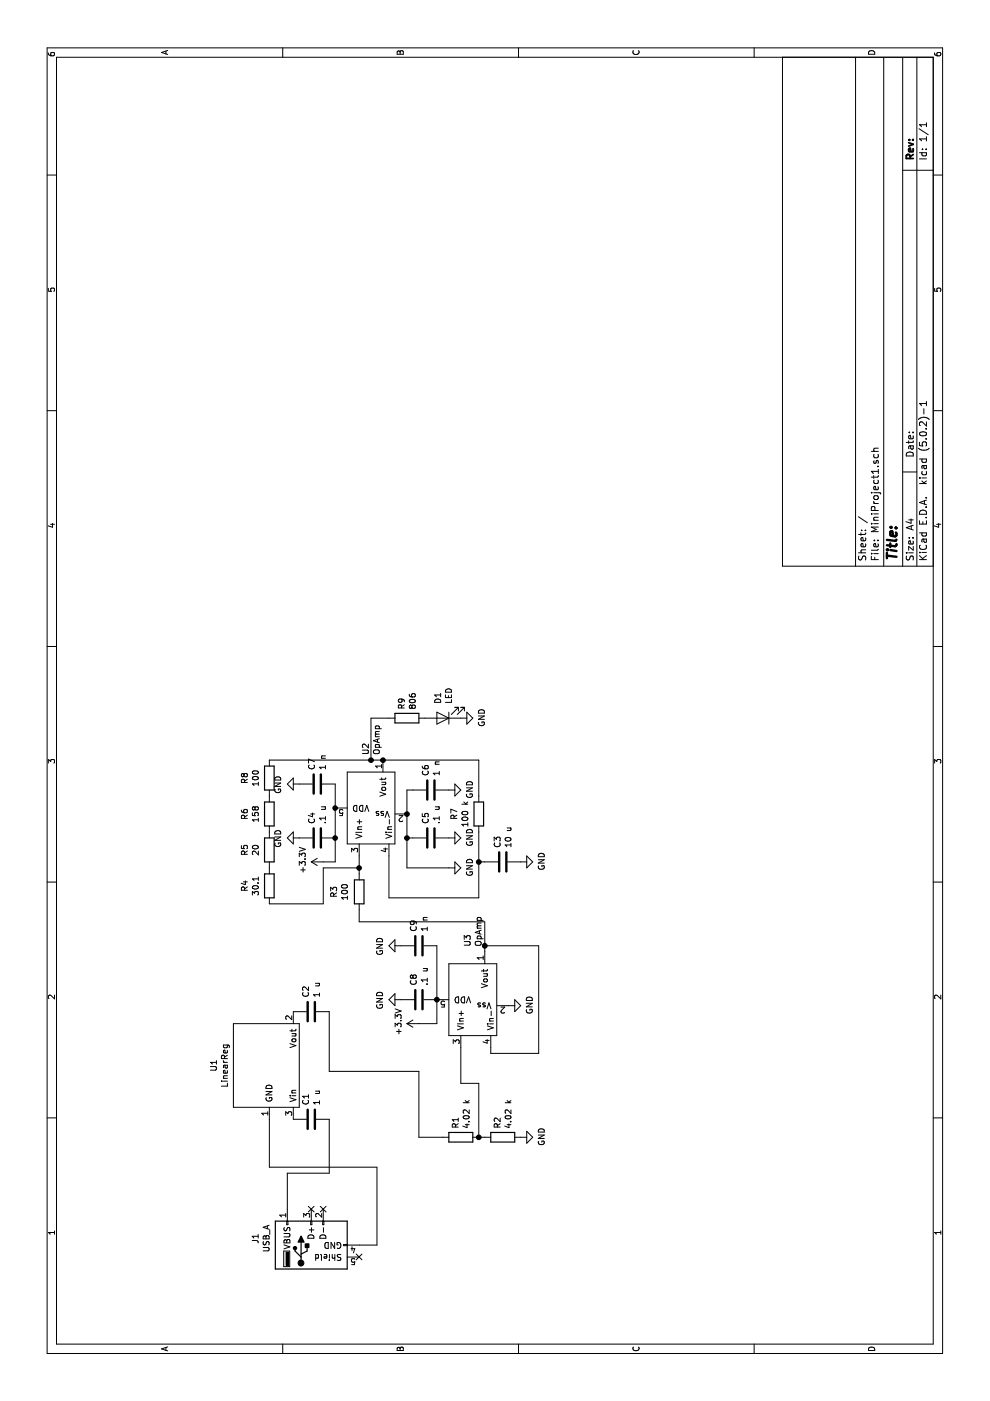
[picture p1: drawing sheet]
EESchema Schematic File Version 4
LIBS:MiniProject1-cache
EELAYER 26 0
EELAYER END
$Descr A4 11693 8268
encoding utf-8
Sheet 1 1
Title ""
Date ""
Rev ""
Comp ""
Comment1 ""
Comment2 ""
Comment3 ""
Comment4 ""
$EndDescr
$Comp
L Device:LED D1
U 1 1
P 5700 3700
F 0 "D1" V 5738 3583 50  0000 R CNN
F 1 "LED" V 5647 3583 50  0000 R CNN
F 2 "LED_SMD:LED_0805_2012Metric" H 5700 3700 50  0001 C CNN
F 3 "~" H 5700 3700 50  0001 C CNN
	1    5700 3700
	0    -1   -1   0   
$EndComp
$Comp
L Device:R R9
U 1 1
P 5700 3400
F 0 "R9" H 5770 3446 50  0000 L CNN
F 1 "806" H 5770 3355 50  0000 L CNN
F 2 "Resistor_SMD:R_0603_1608Metric" V 5630 3400 50  0001 C CNN
F 3 "~" H 5700 3400 50  0001 C CNN
	1    5700 3400
	1    0    0    -1  
$EndComp
Wire Wire Line
	5700 3100 5700 3250
$Comp
L Device:R R6
U 1 1
P 4900 2250
F 0 "R6" V 4693 2250 50  0000 C CNN
F 1 "158" V 4784 2250 50  0000 C CNN
F 2 "Resistor_SMD:R_0603_1608Metric" V 4830 2250 50  0001 C CNN
F 3 "~" H 4900 2250 50  0001 C CNN
	1    4900 2250
	0    1    1    0   
$EndComp
$Comp
L Device:R R7
U 1 1
P 4900 4000
F 0 "R7" V 4693 4000 50  0000 C CNN
F 1 "100 k" V 4784 4000 50  0000 C CNN
F 2 "Resistor_SMD:R_0603_1608Metric" V 4830 4000 50  0001 C CNN
F 3 "~" H 4900 4000 50  0001 C CNN
	1    4900 4000
	0    1    1    0   
$EndComp
$Comp
L Device:R R3
U 1 1
P 4250 3000
F 0 "R3" V 4457 3000 50  0000 C CNN
F 1 "100" V 4366 3000 50  0000 C CNN
F 2 "Resistor_SMD:R_0603_1608Metric" V 4180 3000 50  0001 C CNN
F 3 "~" H 4250 3000 50  0001 C CNN
	1    4250 3000
	0    -1   -1   0   
$EndComp
$Comp
L Device:C C3
U 1 1
P 4500 4200
F 0 "C3" H 4615 4246 50  0000 L CNN
F 1 "10 u" H 4615 4155 50  0000 L CNN
F 2 "Capacitor_SMD:C_0805_2012Metric" H 4538 4050 50  0001 C CNN
F 3 "~" H 4500 4200 50  0001 C CNN
	1    4500 4200
	1    0    0    -1  
$EndComp
Connection ~ 5350 3100
Wire Wire Line
	5350 3100 5700 3100
Wire Wire Line
	5350 3100 5350 3200
$Comp
L MiniProj1:OpAmp U2
U 1 1
P 4950 3200
F 0 "U2" H 5391 3346 50  0000 L CNN
F 1 "OpAmp" H 5391 3255 50  0000 L CNN
F 2 "Package_TO_SOT_SMD:SOT-23-5" H 4950 3200 50  0001 C CNN
F 3 "" H 4950 3200 50  0001 C CNN
	1    4950 3200
	1    0    0    -1  
$EndComp
Connection ~ 5350 3200
Wire Wire Line
	4550 3000 4450 3000
$Comp
L Device:C C4
U 1 1
P 4700 2650
F 0 "C4" H 4815 2696 50  0000 L CNN
F 1 ".1 u" H 4815 2605 50  0000 L CNN
F 2 "Capacitor_SMD:C_0603_1608Metric" H 4738 2500 50  0001 C CNN
F 3 "~" H 4700 2650 50  0001 C CNN
	1    4700 2650
	1    0    0    -1  
$EndComp
$Comp
L power:GND #PWR03
U 1 1
P 4500 4350
F 0 "#PWR03" H 4500 4100 50  0001 C CNN
F 1 "GND" H 4505 4177 50  0000 C CNN
F 2 "" H 4500 4350 50  0001 C CNN
F 3 "" H 4500 4350 50  0001 C CNN
	1    4500 4350
	1    0    0    -1  
$EndComp
$Comp
L power:GND #PWR08
U 1 1
P 5700 3850
F 0 "#PWR08" H 5700 3600 50  0001 C CNN
F 1 "GND" H 5705 3677 50  0000 C CNN
F 2 "" H 5700 3850 50  0001 C CNN
F 3 "" H 5700 3850 50  0001 C CNN
	1    5700 3850
	1    0    0    -1  
$EndComp
$Comp
L Device:C C7
U 1 1
P 5150 2650
F 0 "C7" H 5265 2696 50  0000 L CNN
F 1 "1 n" H 5265 2605 50  0000 L CNN
F 2 "Capacitor_SMD:C_0603_1608Metric" H 5188 2500 50  0001 C CNN
F 3 "~" H 5150 2650 50  0001 C CNN
	1    5150 2650
	1    0    0    -1  
$EndComp
$Comp
L Device:C C5
U 1 1
P 4700 3600
F 0 "C5" H 4815 3646 50  0000 L CNN
F 1 ".1 u" H 4815 3555 50  0000 L CNN
F 2 "Capacitor_SMD:C_0603_1608Metric" H 4738 3450 50  0001 C CNN
F 3 "~" H 4700 3600 50  0001 C CNN
	1    4700 3600
	1    0    0    -1  
$EndComp
$Comp
L Device:C C6
U 1 1
P 5100 3600
F 0 "C6" H 5215 3646 50  0000 L CNN
F 1 "1 n" H 5215 3555 50  0000 L CNN
F 2 "Capacitor_SMD:C_0603_1608Metric" H 5138 3450 50  0001 C CNN
F 3 "~" H 5100 3600 50  0001 C CNN
	1    5100 3600
	1    0    0    -1  
$EndComp
Wire Wire Line
	5350 2250 5350 3100
$Comp
L power:GND #PWR05
U 1 1
P 4700 3750
F 0 "#PWR05" H 4700 3500 50  0001 C CNN
F 1 "GND" H 4705 3577 50  0000 C CNN
F 2 "" H 4700 3750 50  0001 C CNN
F 3 "" H 4700 3750 50  0001 C CNN
	1    4700 3750
	1    0    0    -1  
$EndComp
$Comp
L power:GND #PWR06
U 1 1
P 5100 3750
F 0 "#PWR06" H 5100 3500 50  0001 C CNN
F 1 "GND" H 5105 3577 50  0000 C CNN
F 2 "" H 5100 3750 50  0001 C CNN
F 3 "" H 5100 3750 50  0001 C CNN
	1    5100 3750
	1    0    0    -1  
$EndComp
$Comp
L power:GND #PWR01
U 1 1
P 4450 3750
F 0 "#PWR01" H 4450 3500 50  0001 C CNN
F 1 "GND" H 4455 3577 50  0000 C CNN
F 2 "" H 4450 3750 50  0001 C CNN
F 3 "" H 4450 3750 50  0001 C CNN
	1    4450 3750
	1    0    0    -1  
$EndComp
$Comp
L power:GND #PWR04
U 1 1
P 4700 2500
F 0 "#PWR04" H 4700 2250 50  0001 C CNN
F 1 "GND" H 4705 2327 50  0000 C CNN
F 2 "" H 4700 2500 50  0001 C CNN
F 3 "" H 4700 2500 50  0001 C CNN
	1    4700 2500
	-1   0    0    1   
$EndComp
$Comp
L power:GND #PWR07
U 1 1
P 5150 2500
F 0 "#PWR07" H 5150 2250 50  0001 C CNN
F 1 "GND" H 5155 2327 50  0000 C CNN
F 2 "" H 5150 2500 50  0001 C CNN
F 3 "" H 5150 2500 50  0001 C CNN
	1    5150 2500
	-1   0    0    1   
$EndComp
$Comp
L power:+3.3V #PWR02
U 1 1
P 4500 2700
F 0 "#PWR02" H 4500 2550 50  0001 C CNN
F 1 "+3.3V" H 4515 2873 50  0000 C CNN
F 2 "" H 4500 2700 50  0001 C CNN
F 3 "" H 4500 2700 50  0001 C CNN
	1    4500 2700
	1    0    0    -1  
$EndComp
Wire Wire Line
	4500 2700 4500 2800
Wire Wire Line
	4500 2800 4700 2800
Wire Wire Line
	4700 2800 4950 2800
Connection ~ 4700 2800
Wire Wire Line
	4950 2800 5150 2800
Connection ~ 4950 2800
Wire Wire Line
	4900 3400 5100 3400
Wire Wire Line
	5100 3400 5100 3450
Wire Wire Line
	4900 3400 4700 3400
Wire Wire Line
	4700 3400 4700 3450
Connection ~ 4900 3400
Wire Wire Line
	4700 3400 4450 3400
Connection ~ 4700 3400
Wire Wire Line
	5350 4000 5050 4000
Wire Wire Line
	5350 3200 5350 4000
Wire Wire Line
	4750 4000 4500 4000
Wire Wire Line
	4500 4000 4500 4050
Wire Wire Line
	4550 3250 4200 3250
Wire Wire Line
	4200 3250 4200 4000
Wire Wire Line
	4200 4000 4500 4000
Connection ~ 4500 4000
$Comp
L Device:R R1
U 1 1
P 2200 3850
F 0 "R1" H 2270 3896 50  0000 L CNN
F 1 "4.02 k" H 2270 3805 50  0000 L CNN
F 2 "Resistor_SMD:R_0603_1608Metric" V 2130 3850 50  0001 C CNN
F 3 "~" H 2200 3850 50  0001 C CNN
	1    2200 3850
	1    0    0    -1  
$EndComp
$Comp
L Device:R R2
U 1 1
P 2200 4200
F 0 "R2" H 2270 4246 50  0000 L CNN
F 1 "4.02 k" H 2270 4155 50  0000 L CNN
F 2 "Resistor_SMD:R_0603_1608Metric" V 2130 4200 50  0001 C CNN
F 3 "~" H 2200 4200 50  0001 C CNN
	1    2200 4200
	1    0    0    -1  
$EndComp
$Comp
L Device:R R8
U 1 1
P 5200 2250
F 0 "R8" V 4993 2250 50  0000 C CNN
F 1 "100" V 5084 2250 50  0000 C CNN
F 2 "Resistor_SMD:R_0603_1608Metric" V 5130 2250 50  0001 C CNN
F 3 "~" H 5200 2250 50  0001 C CNN
	1    5200 2250
	0    1    1    0   
$EndComp
$Comp
L Device:R R5
U 1 1
P 4600 2250
F 0 "R5" V 4393 2250 50  0000 C CNN
F 1 "20" V 4484 2250 50  0000 C CNN
F 2 "Resistor_SMD:R_0603_1608Metric" V 4530 2250 50  0001 C CNN
F 3 "~" H 4600 2250 50  0001 C CNN
	1    4600 2250
	0    1    1    0   
$EndComp
$Comp
L Device:R R4
U 1 1
P 4300 2250
F 0 "R4" V 4093 2250 50  0000 C CNN
F 1 "30.1" V 4184 2250 50  0000 C CNN
F 2 "Resistor_SMD:R_0603_1608Metric" V 4230 2250 50  0001 C CNN
F 3 "~" H 4300 2250 50  0001 C CNN
	1    4300 2250
	0    1    1    0   
$EndComp
Wire Wire Line
	4150 2250 4150 2700
Wire Wire Line
	4150 2700 4450 2700
Wire Wire Line
	4450 2700 4450 3000
Connection ~ 4450 3000
Wire Wire Line
	4450 3000 4400 3000
$Comp
L Connector:USB_A J1
U 1 1
P 1300 2600
F 0 "J1" H 1355 3067 50  0000 C CNN
F 1 "USB_A" H 1355 2976 50  0000 C CNN
F 2 "Custom:USBA" H 1450 2550 50  0001 C CNN
F 3 " ~" H 1450 2550 50  0001 C CNN
	1    1300 2600
	1    0    0    -1  
$EndComp
NoConn ~ 1600 2600
NoConn ~ 1600 2700
$Comp
L LinearReg:LinearReg U1
U 1 1
P 2800 2250
F 0 "U1" H 2800 2715 50  0000 C CNN
F 1 "LinearReg" H 2800 2624 50  0000 C CNN
F 2 "Package_TO_SOT_SMD:SOT-23" H 2150 2050 50  0001 C CNN
F 3 "" H 2150 2050 50  0001 C CNN
	1    2800 2250
	1    0    0    -1  
$EndComp
$Comp
L Device:C C1
U 1 1
P 2350 2600
F 0 "C1" H 2465 2646 50  0000 L CNN
F 1 "1 u" H 2465 2555 50  0000 L CNN
F 2 "Capacitor_SMD:C_0603_1608Metric" H 2388 2450 50  0001 C CNN
F 3 "~" H 2350 2600 50  0001 C CNN
	1    2350 2600
	1    0    0    -1  
$EndComp
$Comp
L Device:C C2
U 1 1
P 3250 2600
F 0 "C2" H 3365 2646 50  0000 L CNN
F 1 "1 u" H 3365 2555 50  0000 L CNN
F 2 "Capacitor_SMD:C_0603_1608Metric" H 3288 2450 50  0001 C CNN
F 3 "~" H 3250 2600 50  0001 C CNN
	1    3250 2600
	1    0    0    -1  
$EndComp
NoConn ~ 1200 3000
$Comp
L MiniProj1:OpAmp U3
U 1 1
P 3350 4050
F 0 "U3" H 3791 4196 50  0000 L CNN
F 1 "OpAmp" H 3791 4105 50  0000 L CNN
F 2 "Package_TO_SOT_SMD:SOT-23-5" H 3350 4050 50  0001 C CNN
F 3 "" H 3350 4050 50  0001 C CNN
	1    3350 4050
	1    0    0    -1  
$EndComp
$Comp
L power:GND #PWR011
U 1 1
P 3300 4250
F 0 "#PWR011" H 3300 4000 50  0001 C CNN
F 1 "GND" H 3305 4077 50  0000 C CNN
F 2 "" H 3300 4250 50  0001 C CNN
F 3 "" H 3300 4250 50  0001 C CNN
	1    3300 4250
	1    0    0    -1  
$EndComp
$Comp
L power:+3.3V #PWR010
U 1 1
P 3150 3500
F 0 "#PWR010" H 3150 3350 50  0001 C CNN
F 1 "+3.3V" H 3165 3673 50  0000 C CNN
F 2 "" H 3150 3500 50  0001 C CNN
F 3 "" H 3150 3500 50  0001 C CNN
	1    3150 3500
	1    0    0    -1  
$EndComp
Wire Wire Line
	4450 3400 4450 3750
$Comp
L Device:C C8
U 1 1
P 3350 3500
F 0 "C8" H 3465 3546 50  0000 L CNN
F 1 ".1 u" H 3465 3455 50  0000 L CNN
F 2 "Capacitor_SMD:C_0603_1608Metric" H 3388 3350 50  0001 C CNN
F 3 "~" H 3350 3500 50  0001 C CNN
	1    3350 3500
	1    0    0    -1  
$EndComp
$Comp
L Device:C C9
U 1 1
P 3800 3500
F 0 "C9" H 3915 3546 50  0000 L CNN
F 1 "1 n" H 3915 3455 50  0000 L CNN
F 2 "Capacitor_SMD:C_0603_1608Metric" H 3838 3350 50  0001 C CNN
F 3 "~" H 3800 3500 50  0001 C CNN
	1    3800 3500
	1    0    0    -1  
$EndComp
$Comp
L power:GND #PWR012
U 1 1
P 3350 3350
F 0 "#PWR012" H 3350 3100 50  0001 C CNN
F 1 "GND" H 3355 3177 50  0000 C CNN
F 2 "" H 3350 3350 50  0001 C CNN
F 3 "" H 3350 3350 50  0001 C CNN
	1    3350 3350
	-1   0    0    1   
$EndComp
$Comp
L power:GND #PWR013
U 1 1
P 3800 3350
F 0 "#PWR013" H 3800 3100 50  0001 C CNN
F 1 "GND" H 3805 3177 50  0000 C CNN
F 2 "" H 3800 3350 50  0001 C CNN
F 3 "" H 3800 3350 50  0001 C CNN
	1    3800 3350
	-1   0    0    1   
$EndComp
Wire Wire Line
	3800 3650 3350 3650
Connection ~ 3350 3650
Wire Wire Line
	3150 3500 3150 3650
Wire Wire Line
	3150 3650 3350 3650
Wire Wire Line
	2200 4050 2200 4000
Wire Wire Line
	2200 4000 2650 4000
Wire Wire Line
	2650 4000 2650 3850
Wire Wire Line
	2650 3850 2950 3850
Connection ~ 2200 4000
Wire Wire Line
	2950 4100 2900 4100
Wire Wire Line
	2900 4100 2900 4500
Wire Wire Line
	2900 4500 3800 4500
Wire Wire Line
	3800 4500 3800 4050
Wire Wire Line
	3800 4050 3750 4050
Wire Wire Line
	3800 4050 4000 4050
Wire Wire Line
	4000 4050 4000 3000
Wire Wire Line
	4000 3000 4100 3000
Connection ~ 3800 4050
Wire Wire Line
	1300 3000 1300 3150
Wire Wire Line
	1300 3150 1950 3150
Wire Wire Line
	1950 3150 1950 2250
Wire Wire Line
	1950 2250 2350 2250
Wire Wire Line
	1600 2400 1900 2400
Wire Wire Line
	1900 2400 1900 2750
Wire Wire Line
	1900 2750 2350 2750
Wire Wire Line
	3250 2750 2750 2750
Wire Wire Line
	2750 2750 2750 3500
Wire Wire Line
	2750 3500 2200 3500
Wire Wire Line
	2200 3500 2200 3700
$Comp
L power:GND #PWR09
U 1 1
P 2200 4350
F 0 "#PWR09" H 2200 4100 50  0001 C CNN
F 1 "GND" H 2205 4177 50  0000 C CNN
F 2 "" H 2200 4350 50  0001 C CNN
F 3 "" H 2200 4350 50  0001 C CNN
	1    2200 4350
	1    0    0    -1  
$EndComp
$EndSCHEMATC
